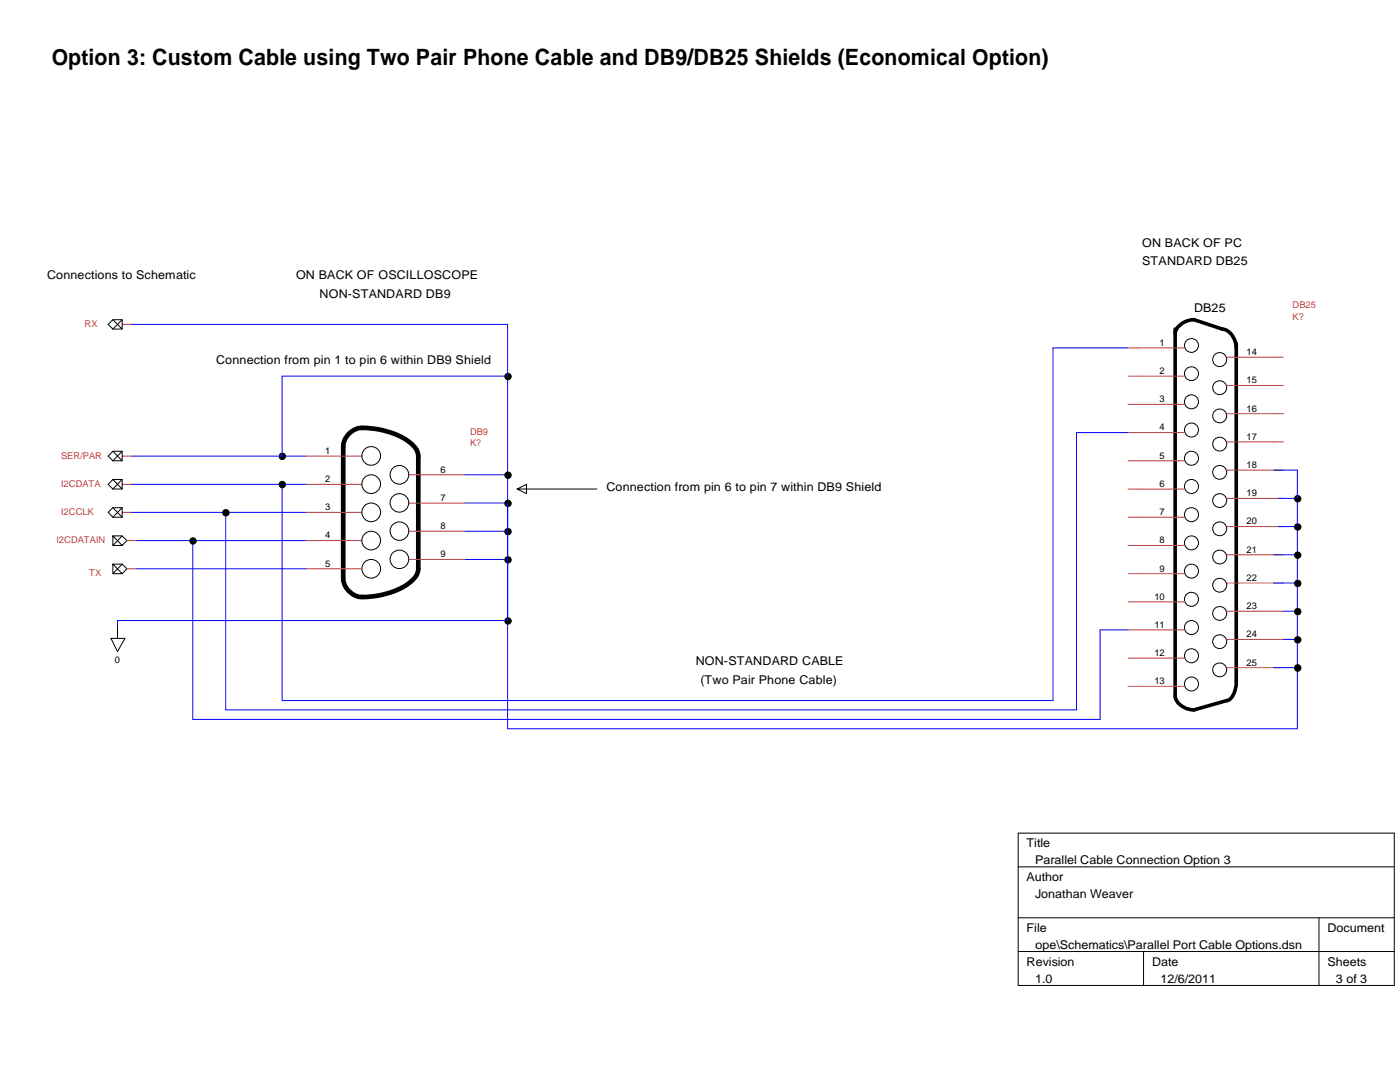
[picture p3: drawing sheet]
<svg xmlns="http://www.w3.org/2000/svg" width="279mm" height="216mm" viewBox="0 0 279 216" stroke-linecap="round" stroke-linejoin="round" font-family="sans-serif">
<g fill="none" stroke="#000" stroke-width=".2">
<path d="M21.6 64.7l.9-.9h1.9v1.9h-1.9zM22.5 63.8l1.9 1.9M24.4 63.8l-1.9 1.9M22.5 90h1.9v1.9h-1.9l-.9-.9zM22.5 95.7h1.9v1.9h-1.9l-.9-1zM22.5 90l1.9 1.9M22.5 95.7l1.9 1.9M24.4 90l-1.9 1.9M24.4 95.7l-1.9 1.9M103.2 97.6l1.9-1v1.9l-1.9-.9h15.9M21.6 102.2l.9-.9h1.9v1.9h-1.9zM22.5 106.9h1.9l.9 1-.9 .9h-1.9v-1.9l1.9 1.9"/>
<path d="M22.5 112.6h1.9l.9 .9-.9 1h-1.9v-1.9l1.9 1.9M22.5 101.3l1.9 1.9M24.4 101.3l-1.9 1.9M24.4 106.9l-1.9 1.9M24.4 112.6l-1.9 1.9M22.1 127.4h2.8l-1.4 2.6zM23.5 124.8v2.6M203.2 166.2h75.1v30.4h-75.1zM203.2 173h75.1M203.2 183.1h75.1M203.2 189.9h75.1M228.2 189.9v6.7"/>
<path d="M263.2 183.1v13.5"/>
<circle cx="101.4" cy="75.1" r=".64"/>
<circle cx="237.8" cy="68.9" r="1.39"/>
<circle cx="237.8" cy="74.6" r="1.39"/>
<circle cx="243.4" cy="71.8" r="1.4"/>
<circle cx="243.4" cy="77.4" r="1.39"/>
<circle cx="56.3" cy="96.7" r=".64"/>
<circle cx="56.3" cy="91.1" r=".64"/>
<circle cx="74.1" cy="96.6" r="1.87"/>
<circle cx="74.1" cy="91" r="1.87"/>
<circle cx="79.7" cy="94.7" r="1.87"/>
<circle cx="101.4" cy="94.8" r=".64"/>
<circle cx="237.8" cy="80.2" r="1.4"/>
<circle cx="237.8" cy="85.8" r="1.4"/>
<circle cx="237.8" cy="91.4" r="1.4"/>
<circle cx="237.8" cy="97.1" r="1.4"/>
<circle cx="243.4" cy="99.9" r="1.39"/>
<circle cx="243.4" cy="94.3" r="1.39"/>
<circle cx="243.4" cy="88.6" r="1.39"/>
<circle cx="243.4" cy="83" r="1.39"/>
<circle cx="259" cy="99.5" r=".64"/>
<circle cx="38.5" cy="107.9" r=".64"/>
<circle cx="45.1" cy="102.3" r=".64"/>
<circle cx="74.1" cy="107.9" r="1.87"/>
<circle cx="74.1" cy="102.2" r="1.87"/>
<circle cx="74.1" cy="113.5" r="1.87"/>
<circle cx="79.7" cy="106" r="1.86"/>
<circle cx="79.7" cy="100.3" r="1.86"/>
<circle cx="79.7" cy="111.6" r="1.86"/>
<circle cx="101.4" cy="111.7" r=".64"/>
<circle cx="101.4" cy="106.1" r=".64"/>
<circle cx="101.4" cy="100.5" r=".64"/>
<circle cx="237.8" cy="102.7" r="1.4"/>
<circle cx="237.8" cy="108.3" r="1.4"/>
<circle cx="237.8" cy="119.6" r="1.4"/>
<circle cx="237.8" cy="114" r="1.4"/>
<circle cx="243.4" cy="116.8" r="1.39"/>
<circle cx="243.4" cy="111.1" r="1.39"/>
<circle cx="243.4" cy="105.5" r="1.39"/>
<circle cx="259" cy="110.8" r=".64"/>
<circle cx="259" cy="116.4" r=".64"/>
<circle cx="259" cy="105.2" r=".64"/>
<circle cx="101.4" cy="123.9" r=".64"/>
<circle cx="237.8" cy="136.5" r="1.4"/>
<circle cx="237.8" cy="125.2" r="1.4"/>
<circle cx="237.8" cy="130.9" r="1.4"/>
<circle cx="243.4" cy="122.4" r="1.39"/>
<circle cx="243.4" cy="133.7" r="1.39"/>
<circle cx="243.4" cy="128" r="1.39"/>
<circle cx="259" cy="133.3" r=".65"/>
<circle cx="259" cy="127.7" r=".64"/>
<circle cx="259" cy="122" r=".64"/>
</g>
<path d="M234.5 66.6a3.7 3.7 0 0 1 3.8-2.8l5.6 1.9a3.7 3.7 0 0 1 2.8 3.7M234.5 65.7v73.2a3.7 3.7 0 0 0 3.8 2.7l6.6-1.8a3.2 3.2 0 0 0 1.8-2.9v-68.4" fill="none" stroke="#000" stroke-width=".72"/>
<g fill="none" stroke="#c04040" stroke-width=".2">
<path d="M24.4 64.7h1.8M225.1 69.4h11.3M225.1 75.1h11.3M244.9 76.9h11.2M244.9 71.3h11.2M24.4 91h1.8M24.4 96.6h1.8M61 91h11.2M61 96.6h11.2M81.6 94.7h11.3M225.1 80.7h11.3M225.1 86.3h11.3"/>
<path d="M225.1 91.9h11.3M225.1 97.6h11.3M244.9 99.4h11.2M244.9 93.8h11.2M244.9 88.2h11.2M244.9 82.5h11.2M24.4 102.2h1.8M25.3 107.9h1.9M25.3 113.5h1.9M61 102.2h11.2M61 107.9h11.2M61 113.5h11.2"/>
<path d="M81.6 100.4h11.3M81.6 106h11.3M81.6 111.6h11.3M225.1 103.2h11.3M225.1 108.8h11.3M225.1 114.5h11.3M244.9 116.3h11.2M244.9 110.7h11.2M244.9 105.1h11.2M225.1 120.1h11.3M225.1 125.7h11.3M225.1 131.3h11.3"/>
<path d="M225.1 136.9h11.3M244.9 133.2h11.2M244.9 127.6h11.2M244.9 122h11.2"/>
</g>
<path d="M69.6 86.5a4.5 4.5 0 0 1 4.3-1 13.3 13.3 0 0 1 8.9 3.8l.5 .9 .2 .8v22.5a4.3 4.3 0 0 1-2.3 3.2 16.4 16.4 0 0 1-9.8 2.3 4.1 4.1 0 0 1-2.9-3.6v-26.3a3.7 3.7 0 0 1 1.1-2.6z" fill="none" stroke="#000" stroke-width=".93"/>
<g fill="none" stroke="#00f" stroke-width=".2">
<path d="M26.2 64.7h75.1v80.7h157.6v-51.6h-4.7M101.3 75.1h-45v15.9M225.1 69.4h-15v70.4h-153.8v-43.2M26.2 91h34.8M26.2 96.6h34.8M92.9 94.7h8.4M225.1 86.3h-10.3v55.3h-169.8v-39.4M255.2 99.4h3.7M26.2 102.2h34.8M27.2 107.9h33.8M27.2 113.5h33.8M38.5 107.9v35.7h181v-17.9h5.6"/>
<path d="M92.9 100.4h8.4M92.9 106h8.4M92.9 111.6h8.4M254.2 110.7h4.7M254.2 116.3h4.7M255.2 105.1h3.7M101.3 123.8h-77.8v1M254.2 133.2h4.7M256.1 122h2.8M256.1 127.6h2.8"/>
</g>
<g fill="#000">
<circle cx="101.4" cy="75.1" r=".64"/>
<circle cx="56.3" cy="96.7" r=".64"/>
<circle cx="56.3" cy="91.1" r=".64"/>
<circle cx="101.4" cy="94.8" r=".64"/>
<circle cx="259" cy="99.5" r=".64"/>
<circle cx="38.5" cy="107.9" r=".64"/>
<circle cx="45.1" cy="102.3" r=".64"/>
<circle cx="101.4" cy="111.7" r=".64"/>
<circle cx="101.4" cy="106.1" r=".64"/>
<circle cx="101.4" cy="100.5" r=".64"/>
<circle cx="259" cy="110.8" r=".64"/>
<circle cx="259" cy="116.4" r=".64"/>
<circle cx="259" cy="105.2" r=".64"/>
<circle cx="101.4" cy="123.9" r=".64"/>
<circle cx="259" cy="133.3" r=".65"/>
<circle cx="259" cy="127.7" r=".64"/>
<circle cx="259" cy="122" r=".64"/>
</g>
<text font-size="4.5" x="10.3" y="13">Option 3: Custom Cable using Two Pair Phone Cable and DB9/DB25 Shields (Economical Option)</text>
<g font-size="2.4">
<text x="228" y="49.2">ON BACK OF PC</text>
<text x="228" y="52.9">STANDARD DB25</text>
<text x="9.4" y="55.8">Connections to Schematic</text>
<text x="59.1" y="55.8">ON BACK OF OSCILLOSCOPE</text>
<text x="63.8" y="59.5">NON-STANDARD DB9</text>
<text x="238.3" y="62.3">DB25</text>
<text x="43.1" y="72.6">Connection from pin 1 to pin 6 within DB9 Shield</text>
<text x="121" y="98">Connection from pin 6 to pin 7 within DB9 Shield</text>
<text x="138.9" y="132.7">NON-STANDARD CABLE</text>
<text x="139.8" y="136.4">(Two Pair Phone Cable)</text>
<text x="204.9" y="169.1">Title</text>
<text x="206.6" y="172.4">Parallel Cable Connection Option 3</text>
<text x="204.9" y="175.8">Author</text>
<text x="206.6" y="179.2">Jonathan Weaver</text>
<text x="204.9" y="185.9">File</text>
<text x="264.9" y="185.9">Document</text>
<text x="185.8" y="189.3">E:\Projects\PPMScope\Schematics\Parallel Port Cable Options.dsn</text>
<text x="204.9" y="192.7">Revision</text>
<text x="206.6" y="196.1">1.0</text>
<text x="229.9" y="192.7">Date</text>
<text x="231.6" y="196.1">12/6/2011</text>
<text x="264.9" y="192.7">Sheets</text>
<text x="266.6" y="196.1">3 of 3</text>
</g>
<g font-size="1.9" fill="#c04040">
<text x="16.9" y="65.2">RX</text>
<text x="258" y="63.8">K?</text>
<text x="258" y="61.5">DB25</text>
<text x="93.8" y="89.1">K?</text>
<text x="93.8" y="86.8">DB9</text>
<text x="12.2" y="91.5">SER/PAR</text>
<text x="12.2" y="97.2">I2CDATA</text>
<text x="12.2" y="102.8">I2CCLK</text>
<text x="11.3" y="108.4">I2CDATAIN</text>
<text x="17.8" y="115">TX</text>
</g>
<g font-size="1.9">
<text x="231.4" y="69">1</text>
<text x="248.8" y="70.9">14</text>
<text x="231.4" y="74.6">2</text>
<text x="248.8" y="76.5">15</text>
<text x="231.4" y="80.3">3</text>
<text x="248.8" y="82.1">16</text>
<text x="231.4" y="85.9">4</text>
<text x="248.8" y="87.8">17</text>
<text x="64.9" y="90.6">1</text>
<text x="87.9" y="94.3">6</text>
<text x="231.4" y="91.5">5</text>
<text x="248.8" y="93.4">18</text>
<text x="64.9" y="96.2">2</text>
<text x="64.9" y="101.8">3</text>
<text x="87.9" y="99.9">7</text>
<text x="231.4" y="97.2">6</text>
<text x="248.8" y="99">19</text>
<text x="64.9" y="107.4">4</text>
<text x="87.9" y="105.6">8</text>
<text x="231.4" y="102.8">7</text>
<text x="248.8" y="104.6">20</text>
<text x="64.9" y="113.1">5</text>
<text x="87.9" y="111.2">9</text>
<text x="231.4" y="108.4">8</text>
<text x="248.8" y="110.3">21</text>
<text x="230.4" y="119.7">10</text>
<text x="231.4" y="114">9</text>
<text x="248.8" y="115.9">22</text>
<text x="230.4" y="125.3">11</text>
<text x="248.8" y="121.5">23</text>
<text x="230.4" y="130.9">12</text>
<text x="248.8" y="127.2">24</text>
<text x="22.9" y="132.3">0</text>
<text x="230.4" y="136.5">13</text>
<text x="248.8" y="132.8">25</text>
</g>
</svg>
